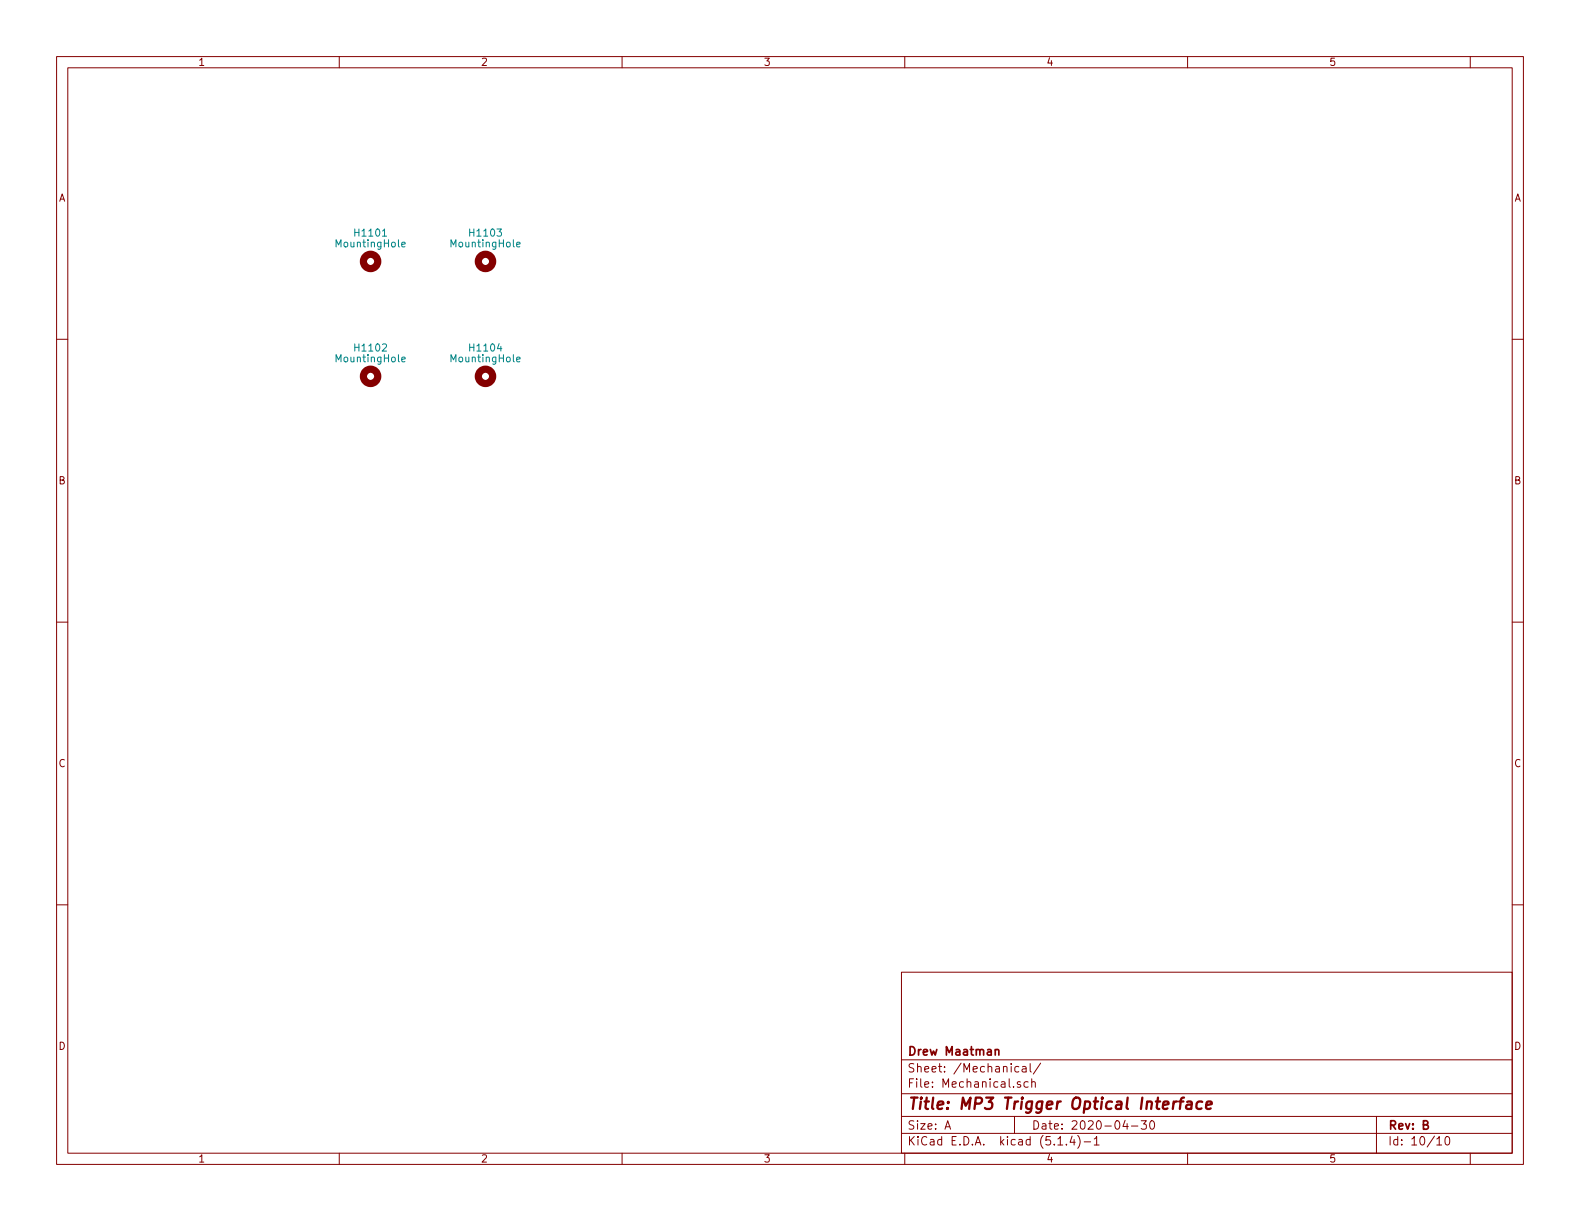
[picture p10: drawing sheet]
<svg xmlns="http://www.w3.org/2000/svg" width="279mm" height="216mm" viewBox="0 0 279 216" stroke-linecap="round" stroke-linejoin="round" font-family="sans-serif">
<g fill="none" stroke="#840000" stroke-width=".18">
<path d="M10 10h259.4v195.9h-259.4zM12 12h255.4v191.9h-255.4zM60 10v2M110 10v2M160 10v2M210 10v2M260 10v2M10 60h2M267.4 60h2M10 110h2M267.4 110h2M10 160h2"/>
<path d="M267.4 160h2M159.4 171.9h108v32h-108zM159.4 197.4h108M159.4 193.4h108M159.4 187.4h108M167.1 199.7l.5-1.5 .5 1.5M167.2 199.2h.8M179.4 197.4v3M180.2 188.6h-.5l-.2 .2 .1 .7h.6M180.4 191.3h-.3l-.2 .2 .1 .2 .4 .1v.4h-.5M180.8 188.6h.6l.1 1M181.5 188.9l-.6 .1-.2 .2 .2 .4 .6-.1"/>
<path d="M181.8 191.3h-.4l-.3 .2 .1 .6 .2 .2 .4-.1M182.2 188.1v1.3l.2 .2M182.4 191.4l.3-.1h.3l.1 1M182.4 190.8v1.5M184 188l-1.3 1.9M199 198.1l-.4 1.1h.9M199.3 198.7v1M200.1 199.1h1.1M201.8 198.2h.9l-.5 .6 .5 .1v.6l-.3 .2-.6-.2M203.5 198.2h.2a.8 .8 0 0 1 .5 .7 .8 .8 0 0 1-.5 .8 1 1 0 0 1-.2-1.5zM243.4 197.4v6.5M60 203.9v2"/>
<path d="M110 203.9v2M159.4 200.4h108M160 203.9v2M187.1 202.5h.8M188.6 202.3v.2M189.6 200.9l-.4 1.1h.9M189.9 201.5v1M190.6 200.8a1.71 1.71 0 0 1 0 2.2M191.7 201.9h1.2M193.5 201.4l.4-.4v1.5M193.5 202.5h.9M210 203.9v2"/>
<path d="M254.1 201.4l.4-.4v1.5M254.1 202.5h.8M255.7 201.1l.3-.1a.94 .94 0 0 1 0 1.5l-.4-.3-.1-.7zM260 203.9v2"/>
</g>
<path d="M208.1 194.8a.54 .54 0 0 0-.6 .3M208.5 194.8h.8M209.4 194.1l-.4 .1-.2 .2-.2 1.7M209.9 194.8h.8l-.1 1.3M210.7 195.2l-.6 .1a.4 .4 0 0 0-.4 .4 .4 .4 0 0 0 .3 .4l.6-.1M212.6 194.8a.68 .68 0 0 0-1 .3v.8l.3 .2 .6-.1M213.3 195.4l1-.2-.1-.4h-.7l-.2 1 .2 .3 .6-.1" fill="none" stroke="#840000" stroke-width=".41"/>
<path d="M176 185.7l.2-.1h.4v1M176 185.6v1" fill="none" stroke="#840000" stroke-width=".3"/>
<g fill="none" stroke="#840000" stroke-width="1.3">
<circle cx="65.5" cy="46.2" r="1.27"/>
<circle cx="85.9" cy="46.2" r="1.27"/>
<circle cx="65.5" cy="66.5" r="1.27"/>
<circle cx="85.9" cy="66.5" r="1.27"/>
</g>
<path d="M71 43.2l.7-.1-.1-.2-.4-.1-.2 .2 .1 .6h.5M91.4 43.2l.6-.1-.1-.2-.3-.1-.2 .2v.6h.5M71 63.6l.7-.2-.1-.2-.4-.1-.2 .2 .1 .6h.5M91.4 63.6l.6-.2-.1-.2-.3-.1-.2 .2v.6h.5" fill="none" stroke="#008484" stroke-width=".18"/>
<text font-size="2.8" fill="#840000" x="160.4" y="196.2">Title: MP3 Trigger Optical Interface</text>
<g font-size="2.1" fill="#840000">
<text x="160.4" y="189.6">Sheet: /Mechanical/</text>
<text x="160.4" y="186.6">Drew Maatman</text>
<text x="160.4" y="192.3">File: Mechanical.sch</text>
<text x="160.4" y="202.5">KiCad E.D.A. kicad (5.1.4)-1</text>
<text x="160.4" y="199.7">Size: A</text>
<text x="182.4" y="199.7">Date: 2020-04-30</text>
<text x="245.4" y="199.7">Rev: B</text>
<text x="245.4" y="202.5">Id: 10/10</text>
</g>
<g font-size="1.8" fill="#840000">
<text x="35" y="11.6">1</text>
<text x="85" y="11.6">2</text>
<text x="135" y="11.6">3</text>
<text x="185" y="11.6">4</text>
<text x="235" y="11.6">5</text>
<text x="10.4" y="35.6">A</text>
<text x="267.8" y="35.6">A</text>
<text x="10.4" y="85.6">B</text>
<text x="267.8" y="85.6">B</text>
<text x="10.4" y="135.6">C</text>
<text x="267.8" y="135.6">C</text>
<text x="10.4" y="185.6">D</text>
<text x="267.8" y="185.6">D</text>
<text x="35" y="205.5">1</text>
<text x="85" y="205.5">2</text>
<text x="135" y="205.5">3</text>
<text x="185" y="205.5">4</text>
<text x="235" y="205.5">5</text>
</g>
<g font-size="1.8" fill="#008484">
<text x="62.9" y="41.8">H1101</text>
<text x="83.3" y="41.8">H1103</text>
<text x="59.6" y="43.7">MountingHole</text>
<text x="80" y="43.7">MountingHole</text>
<text x="59.6" y="64.1">MountingHole</text>
<text x="62.9" y="62.2">H1102</text>
<text x="80" y="64.1">MountingHole</text>
<text x="83.3" y="62.2">H1104</text>
</g>
</svg>
